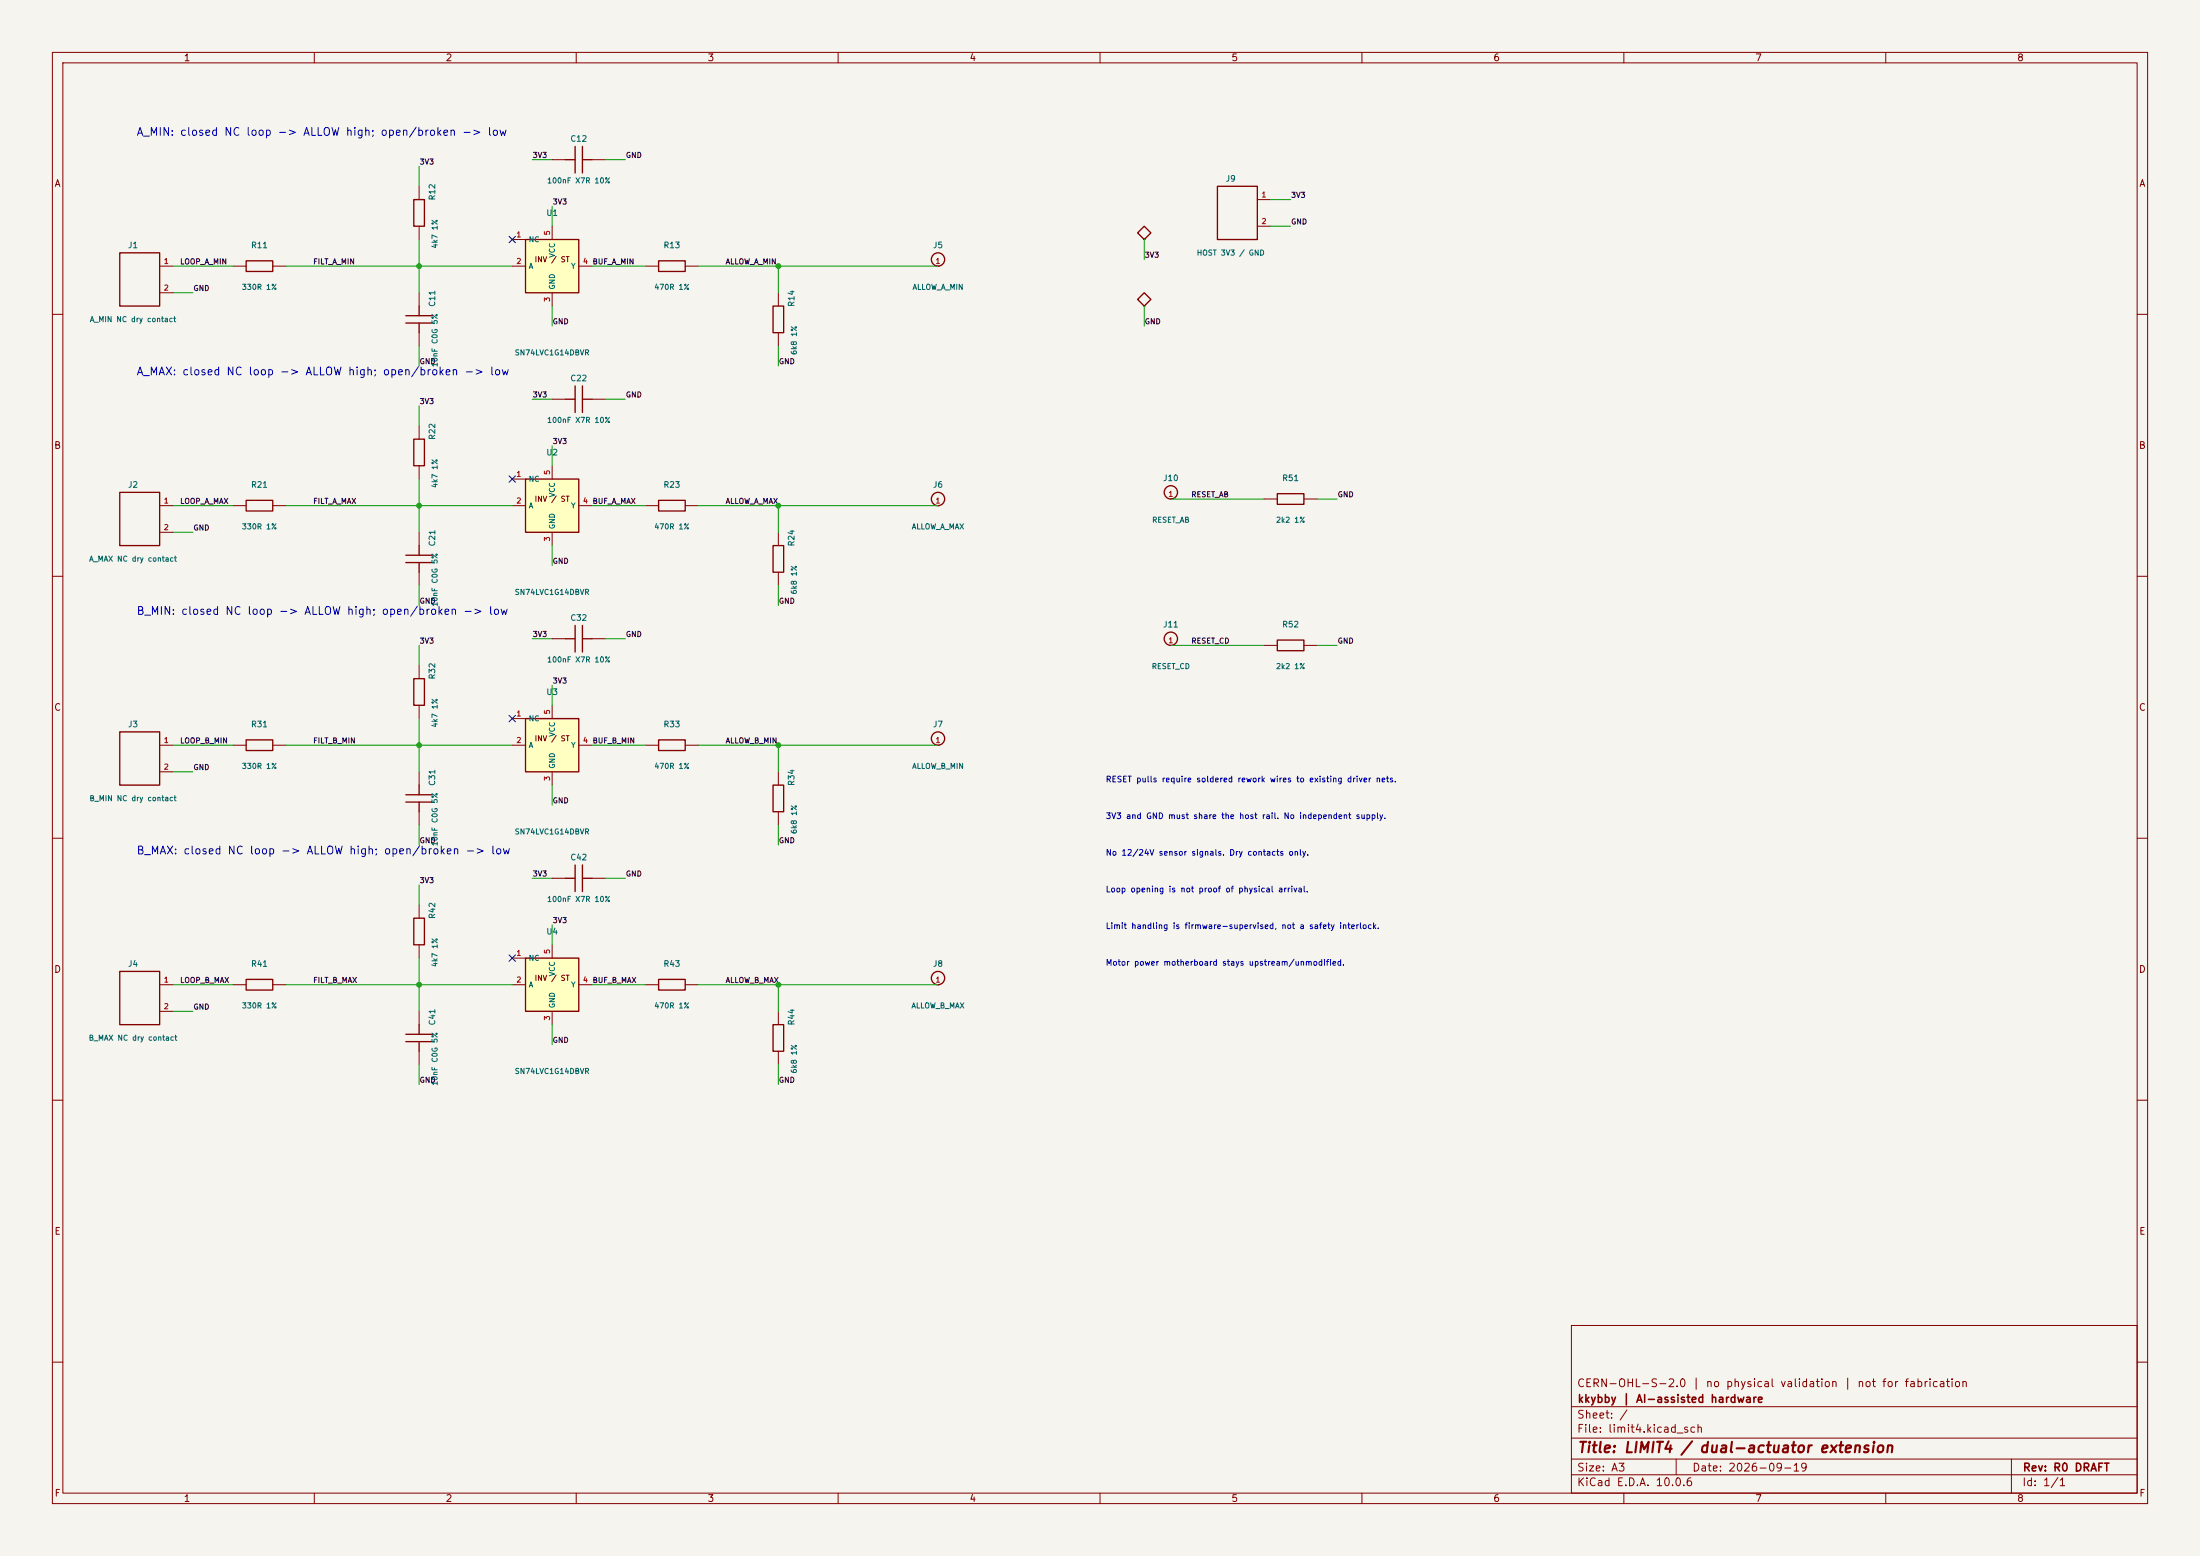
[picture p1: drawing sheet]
(kicad_sch (version 20231120) (generator eeschema) (paper "A3") (title_block (title "LIMIT4 / dual-actuator extension") (date "2026-09-19") (rev "R0 DRAFT") (company "kkybby | AI-assisted hardware") (comment 1 "CERN-OHL-S-2.0 | no physical validation | not for fabrication")) (lib_symbols (symbol "RTI:R" (pin_numbers hide) (pin_names (offset 0.508) hide) (in_bom yes) (on_board yes) (property "Reference" "R" (at 0 3.81 0) (effects (font (size 1.27 1.27)))) (property "Value" "R" (at 0 -3.81 0) (effects (font (size 1.27 1.27)))) (symbol "R_0_1" (rectangle (start -2.54 1.016) (end 2.54 -1.016) (stroke (width 0.254) (type default)) (fill (type none)))) (symbol "R_1_1" (pin passive line (at -5.08 0 0) (length 2.54) (name "1" (effects (font (size 1 1)))) (number "1" (effects (font (size 1 1))))) (pin passive line (at 5.08 0 180) (length 2.54) (name "2" (effects (font (size 1 1)))) (number "2" (effects (font (size 1 1))))))) (symbol "RTI:C" (pin_numbers hide) (pin_names (offset 0.508) hide) (in_bom yes) (on_board yes) (property "Reference" "C" (at 0 3.81 0) (effects (font (size 1.27 1.27)))) (property "Value" "C" (at 0 -3.81 0) (effects (font (size 1.27 1.27)))) (symbol "C_0_1" (polyline (pts (xy -0.7 -2.54) (xy -0.7 2.54)) (stroke (width 0.254) (type default)) (fill (type none))) (polyline (pts (xy 0.7 -2.54) (xy 0.7 2.54)) (stroke (width 0.254) (type default)) (fill (type none))) (polyline (pts (xy -2.54 0) (xy -0.7 0)) (stroke (width 0.254) (type default)) (fill (type none))) (polyline (pts (xy 0.7 0) (xy 2.54 0)) (stroke (width 0.254) (type default)) (fill (type none)))) (symbol "C_1_1" (pin passive line (at -5.08 0 0) (length 2.54) (name "1" (effects (font (size 1 1)))) (number "1" (effects (font (size 1 1))))) (pin passive line (at 5.08 0 180) (length 2.54) (name "2" (effects (font (size 1 1)))) (number "2" (effects (font (size 1 1))))))) (symbol "RTI:G14" (pin_names (offset 0.508)) (in_bom yes) (on_board yes) (property "Reference" "U" (at 0 3.81 0) (effects (font (size 1.27 1.27)))) (property "Value" "G14" (at 0 -3.81 0) (effects (font (size 1.27 1.27)))) (symbol "G14_0_1" (rectangle (start -5.08 5.08) (end 5.08 -5.08) (stroke (width 0.254) (type default)) (fill (type background))) (text "INV / ST" (at 0 1.27 0) (effects (font (size 1 1))))) (symbol "G14_1_1" (pin passive line (at -7.62 5.08 0) (length 2.54) (name "NC" (effects (font (size 1 1)))) (number "1" (effects (font (size 1 1))))) (pin input line (at -7.62 0 0) (length 2.54) (name "A" (effects (font (size 1 1)))) (number "2" (effects (font (size 1 1))))) (pin power_in line (at 0 -7.62 90) (length 2.54) (name "GND" (effects (font (size 1 1)))) (number "3" (effects (font (size 1 1))))) (pin output line (at 7.62 0 180) (length 2.54) (name "Y" (effects (font (size 1 1)))) (number "4" (effects (font (size 1 1))))) (pin power_in line (at 0 7.62 270) (length 2.54) (name "VCC" (effects (font (size 1 1)))) (number "5" (effects (font (size 1 1))))))) (symbol "RTI:J1" (pin_names (offset 0.508) hide) (in_bom yes) (on_board yes) (property "Reference" "J" (at 0 3.81 0) (effects (font (size 1.27 1.27)))) (property "Value" "J1" (at 0 -3.81 0) (effects (font (size 1.27 1.27)))) (symbol "J1_0_1" (circle (center 0 1.27) (radius 1.27) (stroke (width 0.254) (type default)) (fill (type none)))) (symbol "J1_1_1" (pin passive line (at 0 0 0) (length 0) (name "1" (effects (font (size 1 1)))) (number "1" (effects (font (size 1 1))))))) (symbol "RTI:J2" (pin_names (offset 0.508) hide) (in_bom yes) (on_board yes) (property "Reference" "J" (at 0 3.81 0) (effects (font (size 1.27 1.27)))) (property "Value" "J2" (at 0 -3.81 0) (effects (font (size 1.27 1.27)))) (symbol "J2_0_1" (rectangle (start -2.54 2.54) (end 5.08 -7.62) (stroke (width 0.254) (type default)) (fill (type none)))) (symbol "J2_1_1" (pin passive line (at 7.62 0 180) (length 2.54) (name "1" (effects (font (size 1 1)))) (number "1" (effects (font (size 1 1))))) (pin passive line (at 7.62 -5.08 180) (length 2.54) (name "2" (effects (font (size 1 1)))) (number "2" (effects (font (size 1 1))))))) (symbol "RTI:FLAG" (pin_numbers hide) (pin_names (offset 0.508) hide) (in_bom yes) (on_board yes) (property "Reference" "#FLG" (at 0 3.81 0) (effects (font (size 1.27 1.27)))) (property "Value" "FLAG" (at 0 -3.81 0) (effects (font (size 1.27 1.27)))) (symbol "FLAG_0_1" (polyline (pts (xy 0 0) (xy -1.27 1.27) (xy 0 2.54) (xy 1.27 1.27) (xy 0 0)) (stroke (width 0.254) (type default)) (fill (type none)))) (symbol "FLAG_1_1" (pin power_out line (at 0 0 90) (length 0) (name "1" (effects (font (size 1 1)))) (number "1" (effects (font (size 1 1)))))))) (symbol (lib_id "RTI:J2") (at 25.4 50.8 0) (unit 1) (in_bom yes) (on_board yes) (dnp no) (property "Reference" "J1" (at 25.4 46.8 0) (effects (font (size 1.1 1.1)))) (property "Value" "A_MIN NC dry contact" (at 25.4 60.959999999999994 0) (effects (font (size 1 1)))) (property "Footprint" "LIMIT4:J2" (at 25.4 50.8 0) (effects (font (size 1 1)) hide)) (pin "1") (pin "2")) (symbol (lib_id "RTI:R") (at 49.53 50.8 0) (unit 1) (in_bom yes) (on_board yes) (dnp no) (property "Reference" "R11" (at 49.53 46.8 0) (effects (font (size 1.1 1.1)))) (property "Value" "330R 1%" (at 49.53 54.8 0) (effects (font (size 1 1)))) (property "Footprint" "LIMIT4:0805" (at 49.53 50.8 0) (effects (font (size 1 1)) hide)) (pin "1") (pin "2")) (symbol (lib_id "RTI:R") (at 80.01 40.64 90) (unit 1) (in_bom yes) (on_board yes) (dnp no) (property "Reference" "R12" (at 82.51 36.64 0) (effects (font (size 1.1 1.1)))) (property "Value" "4k7 1%" (at 83.01 44.64 0) (effects (font (size 1 1)))) (property "Footprint" "LIMIT4:0805" (at 80.01 40.64 0) (effects (font (size 1 1)) hide)) (pin "1") (pin "2")) (symbol (lib_id "RTI:C") (at 80.01 60.96 90) (unit 1) (in_bom yes) (on_board yes) (dnp no) (property "Reference" "C11" (at 82.51 56.96 0) (effects (font (size 1.1 1.1)))) (property "Value" "10nF C0G 5%" (at 83.01 64.96000000000001 0) (effects (font (size 1 1)))) (property "Footprint" "LIMIT4:0805" (at 80.01 60.96 0) (effects (font (size 1 1)) hide)) (pin "1") (pin "2")) (symbol (lib_id "RTI:G14") (at 105.41 50.8 0) (unit 1) (in_bom yes) (on_board yes) (dnp no) (property "Reference" "U1" (at 105.41 40.64 0) (effects (font (size 1.1 1.1)))) (property "Value" "SN74LVC1G14DBVR" (at 105.41 67.31 0) (effects (font (size 1 1)))) (property "Footprint" "LIMIT4:DBV5" (at 105.41 50.8 0) (effects (font (size 1 1)) hide)) (pin "1") (pin "2") (pin "3") (pin "4") (pin "5")) (symbol (lib_id "RTI:C") (at 110.49 30.48 0) (unit 1) (in_bom yes) (on_board yes) (dnp no) (property "Reference" "C12" (at 110.49 26.48 0) (effects (font (size 1.1 1.1)))) (property "Value" "100nF X7R 10%" (at 110.49 34.480000000000004 0) (effects (font (size 1 1)))) (property "Footprint" "LIMIT4:0805" (at 110.49 30.48 0) (effects (font (size 1 1)) hide)) (pin "1") (pin "2")) (symbol (lib_id "RTI:R") (at 128.27 50.8 0) (unit 1) (in_bom yes) (on_board yes) (dnp no) (property "Reference" "R13" (at 128.27 46.8 0) (effects (font (size 1.1 1.1)))) (property "Value" "470R 1%" (at 128.27 54.8 0) (effects (font (size 1 1)))) (property "Footprint" "LIMIT4:0805" (at 128.27 50.8 0) (effects (font (size 1 1)) hide)) (pin "1") (pin "2")) (symbol (lib_id "RTI:R") (at 148.59 60.96 90) (unit 1) (in_bom yes) (on_board yes) (dnp no) (property "Reference" "R14" (at 151.09 56.96 0) (effects (font (size 1.1 1.1)))) (property "Value" "6k8 1%" (at 151.59 64.96000000000001 0) (effects (font (size 1 1)))) (property "Footprint" "LIMIT4:0805" (at 148.59 60.96 0) (effects (font (size 1 1)) hide)) (pin "1") (pin "2")) (symbol (lib_id "RTI:J1") (at 179.07 50.8 0) (unit 1) (in_bom yes) (on_board yes) (dnp no) (property "Reference" "J5" (at 179.07 46.8 0) (effects (font (size 1.1 1.1)))) (property "Value" "ALLOW_A_MIN" (at 179.07 54.8 0) (effects (font (size 1 1)))) (property "Footprint" "LIMIT4:J1" (at 179.07 50.8 0) (effects (font (size 1 1)) hide)) (pin "1")) (symbol (lib_id "RTI:J2") (at 25.4 96.52 0) (unit 1) (in_bom yes) (on_board yes) (dnp no) (property "Reference" "J2" (at 25.4 92.52 0) (effects (font (size 1.1 1.1)))) (property "Value" "A_MAX NC dry contact" (at 25.4 106.67999999999999 0) (effects (font (size 1 1)))) (property "Footprint" "LIMIT4:J2" (at 25.4 96.52 0) (effects (font (size 1 1)) hide)) (pin "1") (pin "2")) (symbol (lib_id "RTI:R") (at 49.53 96.52 0) (unit 1) (in_bom yes) (on_board yes) (dnp no) (property "Reference" "R21" (at 49.53 92.52 0) (effects (font (size 1.1 1.1)))) (property "Value" "330R 1%" (at 49.53 100.52 0) (effects (font (size 1 1)))) (property "Footprint" "LIMIT4:0805" (at 49.53 96.52 0) (effects (font (size 1 1)) hide)) (pin "1") (pin "2")) (symbol (lib_id "RTI:R") (at 80.01 86.36 90) (unit 1) (in_bom yes) (on_board yes) (dnp no) (property "Reference" "R22" (at 82.51 82.36 0) (effects (font (size 1.1 1.1)))) (property "Value" "4k7 1%" (at 83.01 90.36 0) (effects (font (size 1 1)))) (property "Footprint" "LIMIT4:0805" (at 80.01 86.36 0) (effects (font (size 1 1)) hide)) (pin "1") (pin "2")) (symbol (lib_id "RTI:C") (at 80.01 106.68 90) (unit 1) (in_bom yes) (on_board yes) (dnp no) (property "Reference" "C21" (at 82.51 102.68 0) (effects (font (size 1.1 1.1)))) (property "Value" "10nF C0G 5%" (at 83.01 110.68 0) (effects (font (size 1 1)))) (property "Footprint" "LIMIT4:0805" (at 80.01 106.68 0) (effects (font (size 1 1)) hide)) (pin "1") (pin "2")) (symbol (lib_id "RTI:G14") (at 105.41 96.52 0) (unit 1) (in_bom yes) (on_board yes) (dnp no) (property "Reference" "U2" (at 105.41 86.36 0) (effects (font (size 1.1 1.1)))) (property "Value" "SN74LVC1G14DBVR" (at 105.41 113.03 0) (effects (font (size 1 1)))) (property "Footprint" "LIMIT4:DBV5" (at 105.41 96.52 0) (effects (font (size 1 1)) hide)) (pin "1") (pin "2") (pin "3") (pin "4") (pin "5")) (symbol (lib_id "RTI:C") (at 110.49 76.2 0) (unit 1) (in_bom yes) (on_board yes) (dnp no) (property "Reference" "C22" (at 110.49 72.2 0) (effects (font (size 1.1 1.1)))) (property "Value" "100nF X7R 10%" (at 110.49 80.2 0) (effects (font (size 1 1)))) (property "Footprint" "LIMIT4:0805" (at 110.49 76.2 0) (effects (font (size 1 1)) hide)) (pin "1") (pin "2")) (symbol (lib_id "RTI:R") (at 128.27 96.52 0) (unit 1) (in_bom yes) (on_board yes) (dnp no) (property "Reference" "R23" (at 128.27 92.52 0) (effects (font (size 1.1 1.1)))) (property "Value" "470R 1%" (at 128.27 100.52 0) (effects (font (size 1 1)))) (property "Footprint" "LIMIT4:0805" (at 128.27 96.52 0) (effects (font (size 1 1)) hide)) (pin "1") (pin "2")) (symbol (lib_id "RTI:R") (at 148.59 106.68 90) (unit 1) (in_bom yes) (on_board yes) (dnp no) (property "Reference" "R24" (at 151.09 102.68 0) (effects (font (size 1.1 1.1)))) (property "Value" "6k8 1%" (at 151.59 110.68 0) (effects (font (size 1 1)))) (property "Footprint" "LIMIT4:0805" (at 148.59 106.68 0) (effects (font (size 1 1)) hide)) (pin "1") (pin "2")) (symbol (lib_id "RTI:J1") (at 179.07 96.52 0) (unit 1) (in_bom yes) (on_board yes) (dnp no) (property "Reference" "J6" (at 179.07 92.52 0) (effects (font (size 1.1 1.1)))) (property "Value" "ALLOW_A_MAX" (at 179.07 100.52 0) (effects (font (size 1 1)))) (property "Footprint" "LIMIT4:J1" (at 179.07 96.52 0) (effects (font (size 1 1)) hide)) (pin "1")) (symbol (lib_id "RTI:J2") (at 25.4 142.24 0) (unit 1) (in_bom yes) (on_board yes) (dnp no) (property "Reference" "J3" (at 25.4 138.24 0) (effects (font (size 1.1 1.1)))) (property "Value" "B_MIN NC dry contact" (at 25.4 152.4 0) (effects (font (size 1 1)))) (property "Footprint" "LIMIT4:J2" (at 25.4 142.24 0) (effects (font (size 1 1)) hide)) (pin "1") (pin "2")) (symbol (lib_id "RTI:R") (at 49.53 142.24 0) (unit 1) (in_bom yes) (on_board yes) (dnp no) (property "Reference" "R31" (at 49.53 138.24 0) (effects (font (size 1.1 1.1)))) (property "Value" "330R 1%" (at 49.53 146.24 0) (effects (font (size 1 1)))) (property "Footprint" "LIMIT4:0805" (at 49.53 142.24 0) (effects (font (size 1 1)) hide)) (pin "1") (pin "2")) (symbol (lib_id "RTI:R") (at 80.01 132.08 90) (unit 1) (in_bom yes) (on_board yes) (dnp no) (property "Reference" "R32" (at 82.51 128.08 0) (effects (font (size 1.1 1.1)))) (property "Value" "4k7 1%" (at 83.01 136.08 0) (effects (font (size 1 1)))) (property "Footprint" "LIMIT4:0805" (at 80.01 132.08 0) (effects (font (size 1 1)) hide)) (pin "1") (pin "2")) (symbol (lib_id "RTI:C") (at 80.01 152.4 90) (unit 1) (in_bom yes) (on_board yes) (dnp no) (property "Reference" "C31" (at 82.51 148.4 0) (effects (font (size 1.1 1.1)))) (property "Value" "10nF C0G 5%" (at 83.01 156.4 0) (effects (font (size 1 1)))) (property "Footprint" "LIMIT4:0805" (at 80.01 152.4 0) (effects (font (size 1 1)) hide)) (pin "1") (pin "2")) (symbol (lib_id "RTI:G14") (at 105.41 142.24 0) (unit 1) (in_bom yes) (on_board yes) (dnp no) (property "Reference" "U3" (at 105.41 132.08 0) (effects (font (size 1.1 1.1)))) (property "Value" "SN74LVC1G14DBVR" (at 105.41 158.75 0) (effects (font (size 1 1)))) (property "Footprint" "LIMIT4:DBV5" (at 105.41 142.24 0) (effects (font (size 1 1)) hide)) (pin "1") (pin "2") (pin "3") (pin "4") (pin "5")) (symbol (lib_id "RTI:C") (at 110.49 121.92 0) (unit 1) (in_bom yes) (on_board yes) (dnp no) (property "Reference" "C32" (at 110.49 117.92 0) (effects (font (size 1.1 1.1)))) (property "Value" "100nF X7R 10%" (at 110.49 125.92 0) (effects (font (size 1 1)))) (property "Footprint" "LIMIT4:0805" (at 110.49 121.92 0) (effects (font (size 1 1)) hide)) (pin "1") (pin "2")) (symbol (lib_id "RTI:R") (at 128.27 142.24 0) (unit 1) (in_bom yes) (on_board yes) (dnp no) (property "Reference" "R33" (at 128.27 138.24 0) (effects (font (size 1.1 1.1)))) (property "Value" "470R 1%" (at 128.27 146.24 0) (effects (font (size 1 1)))) (property "Footprint" "LIMIT4:0805" (at 128.27 142.24 0) (effects (font (size 1 1)) hide)) (pin "1") (pin "2")) (symbol (lib_id "RTI:R") (at 148.59 152.4 90) (unit 1) (in_bom yes) (on_board yes) (dnp no) (property "Reference" "R34" (at 151.09 148.4 0) (effects (font (size 1.1 1.1)))) (property "Value" "6k8 1%" (at 151.59 156.4 0) (effects (font (size 1 1)))) (property "Footprint" "LIMIT4:0805" (at 148.59 152.4 0) (effects (font (size 1 1)) hide)) (pin "1") (pin "2")) (symbol (lib_id "RTI:J1") (at 179.07 142.24 0) (unit 1) (in_bom yes) (on_board yes) (dnp no) (property "Reference" "J7" (at 179.07 138.24 0) (effects (font (size 1.1 1.1)))) (property "Value" "ALLOW_B_MIN" (at 179.07 146.24 0) (effects (font (size 1 1)))) (property "Footprint" "LIMIT4:J1" (at 179.07 142.24 0) (effects (font (size 1 1)) hide)) (pin "1")) (symbol (lib_id "RTI:J2") (at 25.4 187.96 0) (unit 1) (in_bom yes) (on_board yes) (dnp no) (property "Reference" "J4" (at 25.4 183.96 0) (effects (font (size 1.1 1.1)))) (property "Value" "B_MAX NC dry contact" (at 25.4 198.12 0) (effects (font (size 1 1)))) (property "Footprint" "LIMIT4:J2" (at 25.4 187.96 0) (effects (font (size 1 1)) hide)) (pin "1") (pin "2")) (symbol (lib_id "RTI:R") (at 49.53 187.96 0) (unit 1) (in_bom yes) (on_board yes) (dnp no) (property "Reference" "R41" (at 49.53 183.96 0) (effects (font (size 1.1 1.1)))) (property "Value" "330R 1%" (at 49.53 191.96 0) (effects (font (size 1 1)))) (property "Footprint" "LIMIT4:0805" (at 49.53 187.96 0) (effects (font (size 1 1)) hide)) (pin "1") (pin "2")) (symbol (lib_id "RTI:R") (at 80.01 177.8 90) (unit 1) (in_bom yes) (on_board yes) (dnp no) (property "Reference" "R42" (at 82.51 173.8 0) (effects (font (size 1.1 1.1)))) (property "Value" "4k7 1%" (at 83.01 181.8 0) (effects (font (size 1 1)))) (property "Footprint" "LIMIT4:0805" (at 80.01 177.8 0) (effects (font (size 1 1)) hide)) (pin "1") (pin "2")) (symbol (lib_id "RTI:C") (at 80.01 198.12 90) (unit 1) (in_bom yes) (on_board yes) (dnp no) (property "Reference" "C41" (at 82.51 194.12 0) (effects (font (size 1.1 1.1)))) (property "Value" "10nF C0G 5%" (at 83.01 202.12 0) (effects (font (size 1 1)))) (property "Footprint" "LIMIT4:0805" (at 80.01 198.12 0) (effects (font (size 1 1)) hide)) (pin "1") (pin "2")) (symbol (lib_id "RTI:G14") (at 105.41 187.96 0) (unit 1) (in_bom yes) (on_board yes) (dnp no) (property "Reference" "U4" (at 105.41 177.8 0) (effects (font (size 1.1 1.1)))) (property "Value" "SN74LVC1G14DBVR" (at 105.41 204.47 0) (effects (font (size 1 1)))) (property "Footprint" "LIMIT4:DBV5" (at 105.41 187.96 0) (effects (font (size 1 1)) hide)) (pin "1") (pin "2") (pin "3") (pin "4") (pin "5")) (symbol (lib_id "RTI:C") (at 110.49 167.64000000000001 0) (unit 1) (in_bom yes) (on_board yes) (dnp no) (property "Reference" "C42" (at 110.49 163.64000000000001 0) (effects (font (size 1.1 1.1)))) (property "Value" "100nF X7R 10%" (at 110.49 171.64000000000001 0) (effects (font (size 1 1)))) (property "Footprint" "LIMIT4:0805" (at 110.49 167.64000000000001 0) (effects (font (size 1 1)) hide)) (pin "1") (pin "2")) (symbol (lib_id "RTI:R") (at 128.27 187.96 0) (unit 1) (in_bom yes) (on_board yes) (dnp no) (property "Reference" "R43" (at 128.27 183.96 0) (effects (font (size 1.1 1.1)))) (property "Value" "470R 1%" (at 128.27 191.96 0) (effects (font (size 1 1)))) (property "Footprint" "LIMIT4:0805" (at 128.27 187.96 0) (effects (font (size 1 1)) hide)) (pin "1") (pin "2")) (symbol (lib_id "RTI:R") (at 148.59 198.12 90) (unit 1) (in_bom yes) (on_board yes) (dnp no) (property "Reference" "R44" (at 151.09 194.12 0) (effects (font (size 1.1 1.1)))) (property "Value" "6k8 1%" (at 151.59 202.12 0) (effects (font (size 1 1)))) (property "Footprint" "LIMIT4:0805" (at 148.59 198.12 0) (effects (font (size 1 1)) hide)) (pin "1") (pin "2")) (symbol (lib_id "RTI:J1") (at 179.07 187.96 0) (unit 1) (in_bom yes) (on_board yes) (dnp no) (property "Reference" "J8" (at 179.07 183.96 0) (effects (font (size 1.1 1.1)))) (property "Value" "ALLOW_B_MAX" (at 179.07 191.96 0) (effects (font (size 1 1)))) (property "Footprint" "LIMIT4:J1" (at 179.07 187.96 0) (effects (font (size 1 1)) hide)) (pin "1")) (symbol (lib_id "RTI:J2") (at 234.95000000000002 38.1 0) (unit 1) (in_bom yes) (on_board yes) (dnp no) (property "Reference" "J9" (at 234.95000000000002 34.1 0) (effects (font (size 1.1 1.1)))) (property "Value" "HOST 3V3 / GND" (at 234.95000000000002 48.260000000000005 0) (effects (font (size 1 1)))) (property "Footprint" "LIMIT4:J2" (at 234.95000000000002 38.1 0) (effects (font (size 1 1)) hide)) (pin "1") (pin "2")) (symbol (lib_id "RTI:J1") (at 223.52 95.25 0) (unit 1) (in_bom yes) (on_board yes) (dnp no) (property "Reference" "J10" (at 223.52 91.25 0) (effects (font (size 1.1 1.1)))) (property "Value" "RESET_AB" (at 223.52 99.25 0) (effects (font (size 1 1)))) (property "Footprint" "LIMIT4:J1" (at 223.52 95.25 0) (effects (font (size 1 1)) hide)) (pin "1")) (symbol (lib_id "RTI:R") (at 246.38 95.25 0) (unit 1) (in_bom yes) (on_board yes) (dnp no) (property "Reference" "R51" (at 246.38 91.25 0) (effects (font (size 1.1 1.1)))) (property "Value" "2k2 1%" (at 246.38 99.25 0) (effects (font (size 1 1)))) (property "Footprint" "LIMIT4:0805" (at 246.38 95.25 0) (effects (font (size 1 1)) hide)) (pin "1") (pin "2")) (symbol (lib_id "RTI:J1") (at 223.52 123.19 0) (unit 1) (in_bom yes) (on_board yes) (dnp no) (property "Reference" "J11" (at 223.52 119.19 0) (effects (font (size 1.1 1.1)))) (property "Value" "RESET_CD" (at 223.52 127.19 0) (effects (font (size 1 1)))) (property "Footprint" "LIMIT4:J1" (at 223.52 123.19 0) (effects (font (size 1 1)) hide)) (pin "1")) (symbol (lib_id "RTI:R") (at 246.38 123.19 0) (unit 1) (in_bom yes) (on_board yes) (dnp no) (property "Reference" "R52" (at 246.38 119.19 0) (effects (font (size 1.1 1.1)))) (property "Value" "2k2 1%" (at 246.38 127.19 0) (effects (font (size 1 1)))) (property "Footprint" "LIMIT4:0805" (at 246.38 123.19 0) (effects (font (size 1 1)) hide)) (pin "1") (pin "2")) (symbol (lib_id "RTI:FLAG") (at 218.44 45.72 0) (unit 1) (in_bom yes) (on_board no) (dnp no) (property "Reference" "#FLG01" (at 218.44 41.72 0) (effects (font (size 1.1 1.1)) hide)) (property "Value" "3V3" (at 218.44 49.72 0) (effects (font (size 1 1)) hide)) (property "Footprint" "" (at 218.44 45.72 0) (effects (font (size 1 1)) hide)) (pin "1")) (symbol (lib_id "RTI:FLAG") (at 218.44 58.42 0) (unit 1) (in_bom yes) (on_board no) (dnp no) (property "Reference" "#FLG02" (at 218.44 54.42 0) (effects (font (size 1.1 1.1)) hide)) (property "Value" "GND" (at 218.44 62.42 0) (effects (font (size 1 1)) hide)) (property "Footprint" "" (at 218.44 58.42 0) (effects (font (size 1 1)) hide)) (pin "1")) (text "A_MIN: closed NC loop -> ALLOW high; open/broken -> low" (at 26 25.4 0) (effects (font (size 1.5 1.5)) (justify left))) (text "A_MAX: closed NC loop -> ALLOW high; open/broken -> low" (at 26 71.12 0) (effects (font (size 1.5 1.5)) (justify left))) (text "B_MIN: closed NC loop -> ALLOW high; open/broken -> low" (at 26 116.84 0) (effects (font (size 1.5 1.5)) (justify left))) (text "B_MAX: closed NC loop -> ALLOW high; open/broken -> low" (at 26 162.56 0) (effects (font (size 1.5 1.5)) (justify left))) (text "RESET pulls require soldered rework wires to existing driver nets." (at 211 149 0) (effects (font (size 1.1 1.1)) (justify left))) (text "3V3 and GND must share the host rail. No independent supply." (at 211 156 0) (effects (font (size 1.1 1.1)) (justify left))) (text "No 12/24V sensor signals. Dry contacts only." (at 211 163 0) (effects (font (size 1.1 1.1)) (justify left))) (text "Loop opening is not proof of physical arrival." (at 211 170 0) (effects (font (size 1.1 1.1)) (justify left))) (text "Limit handling is firmware-supervised, not a safety interlock." (at 211 177 0) (effects (font (size 1.1 1.1)) (justify left))) (text "Motor power motherboard stays upstream/unmodified." (at 211 184 0) (effects (font (size 1.1 1.1)) (justify left))) (wire (pts (xy 33.0200 55.8800) (xy 36.8300 55.8800)) (stroke (width 0) (type default))) (label "GND" (at 36.8300 55.8800 0) (effects (font (size 1 1)) (justify left bottom))) (wire (pts (xy 80.0100 35.5600) (xy 80.0100 31.7500)) (stroke (width 0) (type default))) (label "3V3" (at 80.0100 31.7500 0) (effects (font (size 1 1)) (justify left bottom))) (wire (pts (xy 80.0100 66.0400) (xy 80.0100 69.8500)) (stroke (width 0) (type default))) (label "GND" (at 80.0100 69.8500 0) (effects (font (size 1 1)) (justify left bottom))) (no_connect (at 97.79 45.72)) (wire (pts (xy 105.4100 58.4200) (xy 105.4100 62.2300)) (stroke (width 0) (type default))) (label "GND" (at 105.4100 62.2300 0) (effects (font (size 1 1)) (justify left bottom))) (wire (pts (xy 105.4100 43.1800) (xy 105.4100 39.3700)) (stroke (width 0) (type default))) (label "3V3" (at 105.4100 39.3700 0) (effects (font (size 1 1)) (justify left bottom))) (wire (pts (xy 105.4100 30.4800) (xy 101.6000 30.4800)) (stroke (width 0) (type default))) (label "3V3" (at 101.6000 30.4800 0) (effects (font (size 1 1)) (justify left bottom))) (wire (pts (xy 115.5700 30.4800) (xy 119.3800 30.4800)) (stroke (width 0) (type default))) (label "GND" (at 119.3800 30.4800 0) (effects (font (size 1 1)) (justify left bottom))) (wire (pts (xy 148.5900 66.0400) (xy 148.5900 69.8500)) (stroke (width 0) (type default))) (label "GND" (at 148.5900 69.8500 0) (effects (font (size 1 1)) (justify left bottom))) (wire (pts (xy 33.0200 101.6000) (xy 36.8300 101.6000)) (stroke (width 0) (type default))) (label "GND" (at 36.8300 101.6000 0) (effects (font (size 1 1)) (justify left bottom))) (wire (pts (xy 80.0100 81.2800) (xy 80.0100 77.4700)) (stroke (width 0) (type default))) (label "3V3" (at 80.0100 77.4700 0) (effects (font (size 1 1)) (justify left bottom))) (wire (pts (xy 80.0100 111.7600) (xy 80.0100 115.5700)) (stroke (width 0) (type default))) (label "GND" (at 80.0100 115.5700 0) (effects (font (size 1 1)) (justify left bottom))) (no_connect (at 97.79 91.44)) (wire (pts (xy 105.4100 104.1400) (xy 105.4100 107.9500)) (stroke (width 0) (type default))) (label "GND" (at 105.4100 107.9500 0) (effects (font (size 1 1)) (justify left bottom))) (wire (pts (xy 105.4100 88.9000) (xy 105.4100 85.0900)) (stroke (width 0) (type default))) (label "3V3" (at 105.4100 85.0900 0) (effects (font (size 1 1)) (justify left bottom))) (wire (pts (xy 105.4100 76.2000) (xy 101.6000 76.2000)) (stroke (width 0) (type default))) (label "3V3" (at 101.6000 76.2000 0) (effects (font (size 1 1)) (justify left bottom))) (wire (pts (xy 115.5700 76.2000) (xy 119.3800 76.2000)) (stroke (width 0) (type default))) (label "GND" (at 119.3800 76.2000 0) (effects (font (size 1 1)) (justify left bottom))) (wire (pts (xy 148.5900 111.7600) (xy 148.5900 115.5700)) (stroke (width 0) (type default))) (label "GND" (at 148.5900 115.5700 0) (effects (font (size 1 1)) (justify left bottom))) (wire (pts (xy 33.0200 147.3200) (xy 36.8300 147.3200)) (stroke (width 0) (type default))) (label "GND" (at 36.8300 147.3200 0) (effects (font (size 1 1)) (justify left bottom))) (wire (pts (xy 80.0100 127.0000) (xy 80.0100 123.1900)) (stroke (width 0) (type default))) (label "3V3" (at 80.0100 123.1900 0) (effects (font (size 1 1)) (justify left bottom))) (wire (pts (xy 80.0100 157.4800) (xy 80.0100 161.2900)) (stroke (width 0) (type default))) (label "GND" (at 80.0100 161.2900 0) (effects (font (size 1 1)) (justify left bottom))) (no_connect (at 97.79 137.16)) (wire (pts (xy 105.4100 149.8600) (xy 105.4100 153.6700)) (stroke (width 0) (type default))) (label "GND" (at 105.4100 153.6700 0) (effects (font (size 1 1)) (justify left bottom))) (wire (pts (xy 105.4100 134.6200) (xy 105.4100 130.8100)) (stroke (width 0) (type default))) (label "3V3" (at 105.4100 130.8100 0) (effects (font (size 1 1)) (justify left bottom))) (wire (pts (xy 105.4100 121.9200) (xy 101.6000 121.9200)) (stroke (width 0) (type default))) (label "3V3" (at 101.6000 121.9200 0) (effects (font (size 1 1)) (justify left bottom))) (wire (pts (xy 115.5700 121.9200) (xy 119.3800 121.9200)) (stroke (width 0) (type default))) (label "GND" (at 119.3800 121.9200 0) (effects (font (size 1 1)) (justify left bottom))) (wire (pts (xy 148.5900 157.4800) (xy 148.5900 161.2900)) (stroke (width 0) (type default))) (label "GND" (at 148.5900 161.2900 0) (effects (font (size 1 1)) (justify left bottom))) (wire (pts (xy 33.0200 193.0400) (xy 36.8300 193.0400)) (stroke (width 0) (type default))) (label "GND" (at 36.8300 193.0400 0) (effects (font (size 1 1)) (justify left bottom))) (wire (pts (xy 80.0100 172.7200) (xy 80.0100 168.9100)) (stroke (width 0) (type default))) (label "3V3" (at 80.0100 168.9100 0) (effects (font (size 1 1)) (justify left bottom))) (wire (pts (xy 80.0100 203.2000) (xy 80.0100 207.0100)) (stroke (width 0) (type default))) (label "GND" (at 80.0100 207.0100 0) (effects (font (size 1 1)) (justify left bottom))) (no_connect (at 97.79 182.88)) (wire (pts (xy 105.4100 195.5800) (xy 105.4100 199.3900)) (stroke (width 0) (type default))) (label "GND" (at 105.4100 199.3900 0) (effects (font (size 1 1)) (justify left bottom))) (wire (pts (xy 105.4100 180.3400) (xy 105.4100 176.5300)) (stroke (width 0) (type default))) (label "3V3" (at 105.4100 176.5300 0) (effects (font (size 1 1)) (justify left bottom))) (wire (pts (xy 105.4100 167.6400) (xy 101.6000 167.6400)) (stroke (width 0) (type default))) (label "3V3" (at 101.6000 167.6400 0) (effects (font (size 1 1)) (justify left bottom))) (wire (pts (xy 115.5700 167.6400) (xy 119.3800 167.6400)) (stroke (width 0) (type default))) (label "GND" (at 119.3800 167.6400 0) (effects (font (size 1 1)) (justify left bottom))) (wire (pts (xy 148.5900 203.2000) (xy 148.5900 207.0100)) (stroke (width 0) (type default))) (label "GND" (at 148.5900 207.0100 0) (effects (font (size 1 1)) (justify left bottom))) (wire (pts (xy 242.5700 38.1000) (xy 246.3800 38.1000)) (stroke (width 0) (type default))) (label "3V3" (at 246.3800 38.1000 0) (effects (font (size 1 1)) (justify left bottom))) (wire (pts (xy 242.5700 43.1800) (xy 246.3800 43.1800)) (stroke (width 0) (type default))) (label "GND" (at 246.3800 43.1800 0) (effects (font (size 1 1)) (justify left bottom))) (wire (pts (xy 251.4600 95.2500) (xy 255.2700 95.2500)) (stroke (width 0) (type default))) (label "GND" (at 255.2700 95.2500 0) (effects (font (size 1 1)) (justify left bottom))) (wire (pts (xy 251.4600 123.1900) (xy 255.2700 123.1900)) (stroke (width 0) (type default))) (label "GND" (at 255.2700 123.1900 0) (effects (font (size 1 1)) (justify left bottom))) (wire (pts (xy 33.0200 50.8000) (xy 44.4500 50.8000)) (stroke (width 0) (type default))) (label "LOOP_A_MIN" (at 34.2900 50.8000 0) (effects (font (size 1 1)) (justify left bottom))) (wire (pts (xy 54.6100 50.8000) (xy 97.7900 50.8000)) (stroke (width 0) (type default))) (label "FILT_A_MIN" (at 59.6900 50.8000 0) (effects (font (size 1 1)) (justify left bottom))) (wire (pts (xy 80.0100 45.7200) (xy 80.0100 50.8000)) (stroke (width 0) (type default))) (wire (pts (xy 80.0100 55.8800) (xy 80.0100 50.8000)) (stroke (width 0) (type default))) (junction (at 80.0100 50.8000) (diameter 0) (color 0 0 0 0)) (wire (pts (xy 113.0300 50.8000) (xy 123.1900 50.8000)) (stroke (width 0) (type default))) (label "BUF_A_MIN" (at 113.0300 50.8000 0) (effects (font (size 1 1)) (justify left bottom))) (wire (pts (xy 133.3500 50.8000) (xy 179.0700 50.8000)) (stroke (width 0) (type default))) (label "ALLOW_A_MIN" (at 138.4300 50.8000 0) (effects (font (size 1 1)) (justify left bottom))) (wire (pts (xy 148.5900 55.8800) (xy 148.5900 50.8000)) (stroke (width 0) (type default))) (junction (at 148.5900 50.8000) (diameter 0) (color 0 0 0 0)) (wire (pts (xy 33.0200 96.5200) (xy 44.4500 96.5200)) (stroke (width 0) (type default))) (label "LOOP_A_MAX" (at 34.2900 96.5200 0) (effects (font (size 1 1)) (justify left bottom))) (wire (pts (xy 54.6100 96.5200) (xy 97.7900 96.5200)) (stroke (width 0) (type default))) (label "FILT_A_MAX" (at 59.6900 96.5200 0) (effects (font (size 1 1)) (justify left bottom))) (wire (pts (xy 80.0100 91.4400) (xy 80.0100 96.5200)) (stroke (width 0) (type default))) (wire (pts (xy 80.0100 101.6000) (xy 80.0100 96.5200)) (stroke (width 0) (type default))) (junction (at 80.0100 96.5200) (diameter 0) (color 0 0 0 0)) (wire (pts (xy 113.0300 96.5200) (xy 123.1900 96.5200)) (stroke (width 0) (type default))) (label "BUF_A_MAX" (at 113.0300 96.5200 0) (effects (font (size 1 1)) (justify left bottom))) (wire (pts (xy 133.3500 96.5200) (xy 179.0700 96.5200)) (stroke (width 0) (type default))) (label "ALLOW_A_MAX" (at 138.4300 96.5200 0) (effects (font (size 1 1)) (justify left bottom))) (wire (pts (xy 148.5900 101.6000) (xy 148.5900 96.5200)) (stroke (width 0) (type default))) (junction (at 148.5900 96.5200) (diameter 0) (color 0 0 0 0)) (wire (pts (xy 33.0200 142.2400) (xy 44.4500 142.2400)) (stroke (width 0) (type default))) (label "LOOP_B_MIN" (at 34.2900 142.2400 0) (effects (font (size 1 1)) (justify left bottom))) (wire (pts (xy 54.6100 142.2400) (xy 97.7900 142.2400)) (stroke (width 0) (type default))) (label "FILT_B_MIN" (at 59.6900 142.2400 0) (effects (font (size 1 1)) (justify left bottom))) (wire (pts (xy 80.0100 137.1600) (xy 80.0100 142.2400)) (stroke (width 0) (type default))) (wire (pts (xy 80.0100 147.3200) (xy 80.0100 142.2400)) (stroke (width 0) (type default))) (junction (at 80.0100 142.2400) (diameter 0) (color 0 0 0 0)) (wire (pts (xy 113.0300 142.2400) (xy 123.1900 142.2400)) (stroke (width 0) (type default))) (label "BUF_B_MIN" (at 113.0300 142.2400 0) (effects (font (size 1 1)) (justify left bottom))) (wire (pts (xy 133.3500 142.2400) (xy 179.0700 142.2400)) (stroke (width 0) (type default))) (label "ALLOW_B_MIN" (at 138.4300 142.2400 0) (effects (font (size 1 1)) (justify left bottom))) (wire (pts (xy 148.5900 147.3200) (xy 148.5900 142.2400)) (stroke (width 0) (type default))) (junction (at 148.5900 142.2400) (diameter 0) (color 0 0 0 0)) (wire (pts (xy 33.0200 187.9600) (xy 44.4500 187.9600)) (stroke (width 0) (type default))) (label "LOOP_B_MAX" (at 34.2900 187.9600 0) (effects (font (size 1 1)) (justify left bottom))) (wire (pts (xy 54.6100 187.9600) (xy 97.7900 187.9600)) (stroke (width 0) (type default))) (label "FILT_B_MAX" (at 59.6900 187.9600 0) (effects (font (size 1 1)) (justify left bottom))) (wire (pts (xy 80.0100 182.8800) (xy 80.0100 187.9600)) (stroke (width 0) (type default))) (wire (pts (xy 80.0100 193.0400) (xy 80.0100 187.9600)) (stroke (width 0) (type default))) (junction (at 80.0100 187.9600) (diameter 0) (color 0 0 0 0)) (wire (pts (xy 113.0300 187.9600) (xy 123.1900 187.9600)) (stroke (width 0) (type default))) (label "BUF_B_MAX" (at 113.0300 187.9600 0) (effects (font (size 1 1)) (justify left bottom))) (wire (pts (xy 133.3500 187.9600) (xy 179.0700 187.9600)) (stroke (width 0) (type default))) (label "ALLOW_B_MAX" (at 138.4300 187.9600 0) (effects (font (size 1 1)) (justify left bottom))) (wire (pts (xy 148.5900 193.0400) (xy 148.5900 187.9600)) (stroke (width 0) (type default))) (junction (at 148.5900 187.9600) (diameter 0) (color 0 0 0 0)) (wire (pts (xy 223.5200 95.2500) (xy 241.3000 95.2500)) (stroke (width 0) (type default))) (label "RESET_AB" (at 227.3300 95.2500 0) (effects (font (size 1 1)) (justify left bottom))) (wire (pts (xy 223.5200 123.1900) (xy 241.3000 123.1900)) (stroke (width 0) (type default))) (label "RESET_CD" (at 227.3300 123.1900 0) (effects (font (size 1 1)) (justify left bottom))) (wire (pts (xy 218.4400 45.7200) (xy 218.4400 49.5300)) (stroke (width 0) (type default))) (label "3V3" (at 218.4400 49.5300 0) (effects (font (size 1 1)) (justify left bottom))) (wire (pts (xy 218.4400 58.4200) (xy 218.4400 62.2300)) (stroke (width 0) (type default))) (label "GND" (at 218.4400 62.2300 0) (effects (font (size 1 1)) (justify left bottom))))
